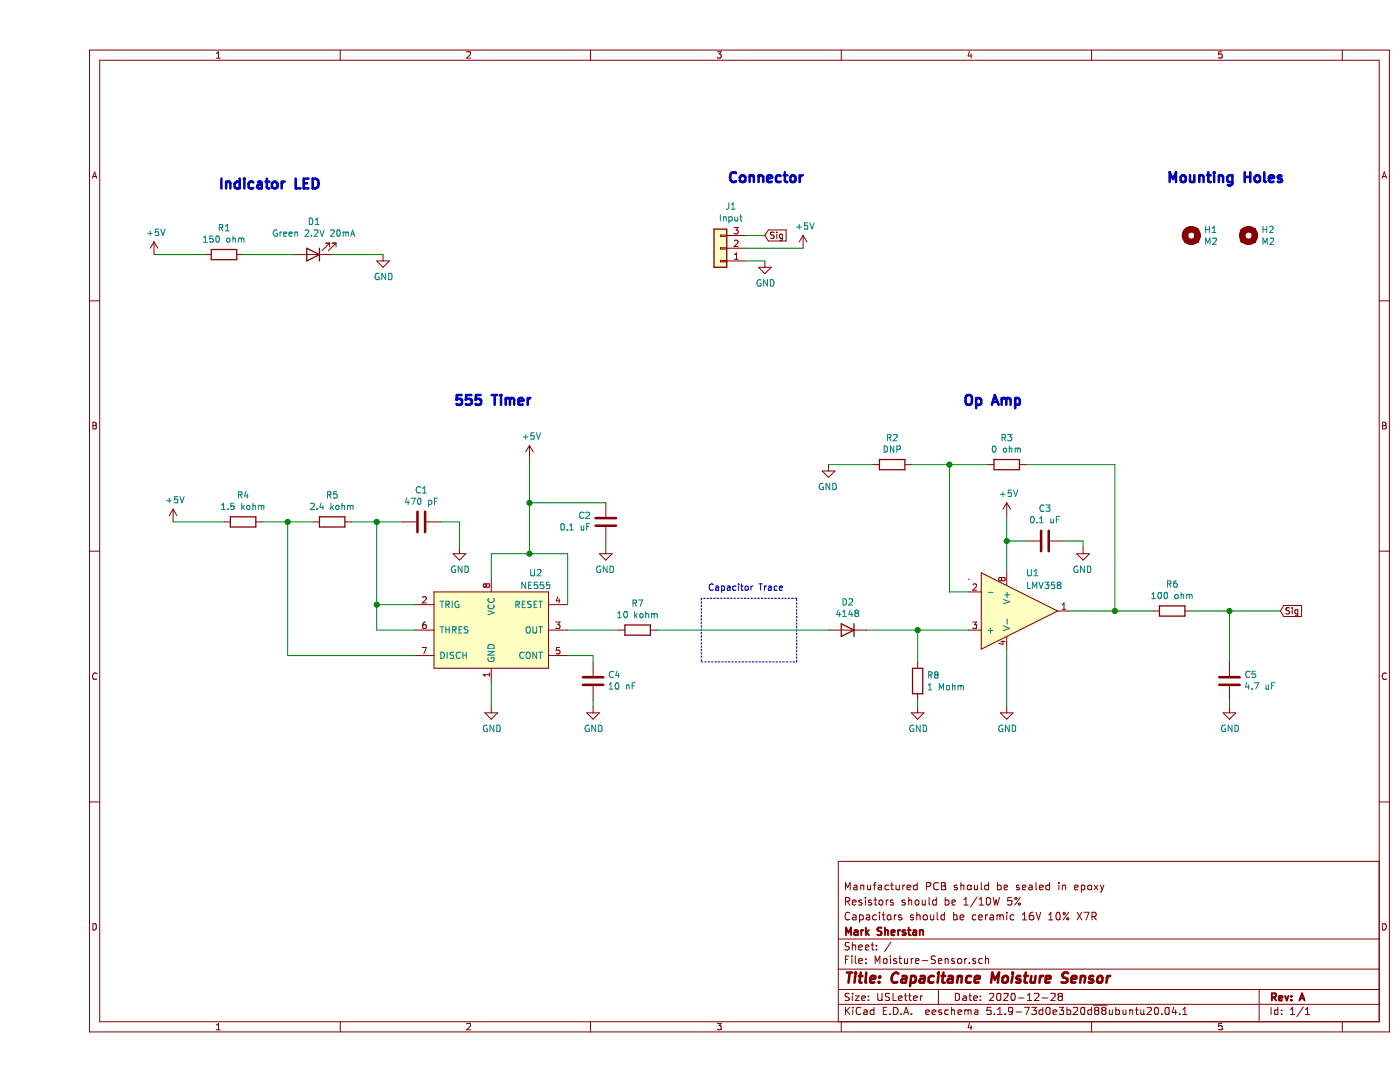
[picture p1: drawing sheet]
EESchema Schematic File Version 4
EELAYER 30 0
EELAYER END
$Descr USLetter 11000 8500
encoding utf-8
Sheet 1 1
Title "Capacitance Moisture Sensor"
Date "2020-12-28"
Rev "A"
Comp "Mark Sherstan"
Comment1 "Capacitors should be ceramic 16V 10% X7R "
Comment2 "Resistors should be 1/10W 5%"
Comment3 "Manufactured PCB should be sealed in epoxy"
Comment4 ""
$EndDescr
$Comp
L Device:R R1
U 1 1
P 1450 2000
F 0 "R1" V 1657 2000 50  0000 C CNN
F 1 "150 ohm" V 1566 2000 50  0000 C CNN
F 2 "Resistor_SMD:R_0603_1608Metric_Pad1.05x0.95mm_HandSolder" V 1380 2000 50  0001 C CNN
F 3 "~" H 1450 2000 50  0001 C CNN
	1    1450 2000
	0    -1   -1   0   
$EndComp
$Comp
L Device:LED D1
U 1 1
P 2150 2000
F 0 "D1" H 2143 1745 50  0000 C CNN
F 1 "Green 2.2V 20mA" H 2143 1836 50  0000 C CNN
F 2 "LED_SMD:LED_0603_1608Metric_Pad1.05x0.95mm_HandSolder" H 2150 2000 50  0001 C CNN
F 3 "~" H 2150 2000 50  0001 C CNN
	1    2150 2000
	-1   0    0    1   
$EndComp
$Comp
L power:GND #PWR0101
U 1 1
P 2700 2000
F 0 "#PWR0101" H 2700 1750 50  0001 C CNN
F 1 "GND" H 2705 1827 50  0000 C CNN
F 2 "" H 2700 2000 50  0001 C CNN
F 3 "" H 2700 2000 50  0001 C CNN
	1    2700 2000
	1    0    0    -1  
$EndComp
Wire Wire Line
	900  2000 1300 2000
Wire Wire Line
	1600 2000 2000 2000
Wire Wire Line
	2300 2000 2700 2000
$Comp
L Connector_Generic:Conn_01x03 J1
U 1 1
P 5350 1950
F 0 "J1" H 5268 1625 50  0000 C CNN
F 1 "Input" H 5268 1716 50  0000 C CNN
F 2 "Connector_PinHeader_2.54mm:PinHeader_1x03_P2.54mm_Vertical" H 5350 1950 50  0001 C CNN
F 3 "~" H 5350 1950 50  0001 C CNN
	1    5350 1950
	-1   0    0    1   
$EndComp
Text GLabel 5700 1850 2    50   Input ~ 0
Sig
$Comp
L power:GND #PWR0102
U 1 1
P 5700 2050
F 0 "#PWR0102" H 5700 1800 50  0001 C CNN
F 1 "GND" H 5705 1877 50  0000 C CNN
F 2 "" H 5700 2050 50  0001 C CNN
F 3 "" H 5700 2050 50  0001 C CNN
	1    5700 2050
	1    0    0    -1  
$EndComp
Wire Wire Line
	5550 1850 5700 1850
Wire Wire Line
	5550 1950 6000 1950
Wire Wire Line
	5550 2050 5700 2050
$Comp
L Device:C C2
U 1 1
P 4450 4100
F 0 "C2" H 4335 4054 50  0000 R CNN
F 1 "0.1 uF" H 4335 4145 50  0000 R CNN
F 2 "Capacitor_SMD:C_0603_1608Metric_Pad1.05x0.95mm_HandSolder" H 4488 3950 50  0001 C CNN
F 3 "~" H 4450 4100 50  0001 C CNN
	1    4450 4100
	1    0    0    1   
$EndComp
$Comp
L Device:R R4
U 1 1
P 1600 4100
F 0 "R4" V 1807 4100 50  0000 C CNN
F 1 "1.5 kohm" V 1716 4100 50  0000 C CNN
F 2 "Resistor_SMD:R_0603_1608Metric_Pad1.05x0.95mm_HandSolder" V 1530 4100 50  0001 C CNN
F 3 "~" H 1600 4100 50  0001 C CNN
	1    1600 4100
	0    -1   -1   0   
$EndComp
$Comp
L power:+5V #PWR0103
U 1 1
P 6000 1950
F 0 "#PWR0103" H 6000 1800 50  0001 C CNN
F 1 "+5V" H 6015 2123 50  0000 C CNN
F 2 "" H 6000 1950 50  0001 C CNN
F 3 "" H 6000 1950 50  0001 C CNN
	1    6000 1950
	1    0    0    -1  
$EndComp
$Comp
L power:GND #PWR0104
U 1 1
P 3550 5550
F 0 "#PWR0104" H 3550 5300 50  0001 C CNN
F 1 "GND" H 3555 5377 50  0000 C CNN
F 2 "" H 3550 5550 50  0001 C CNN
F 3 "" H 3550 5550 50  0001 C CNN
	1    3550 5550
	1    0    0    -1  
$EndComp
$Comp
L Device:R R5
U 1 1
P 2300 4100
F 0 "R5" V 2507 4100 50  0000 C CNN
F 1 "2.4 kohm" V 2416 4100 50  0000 C CNN
F 2 "Resistor_SMD:R_0603_1608Metric_Pad1.05x0.95mm_HandSolder" V 2230 4100 50  0001 C CNN
F 3 "~" H 2300 4100 50  0001 C CNN
	1    2300 4100
	0    -1   -1   0   
$EndComp
$Comp
L Device:C C1
U 1 1
P 3000 4100
F 0 "C1" V 2748 4100 50  0000 C CNN
F 1 "470 pF" V 2839 4100 50  0000 C CNN
F 2 "Capacitor_SMD:C_0603_1608Metric_Pad1.05x0.95mm_HandSolder" H 3038 3950 50  0001 C CNN
F 3 "~" H 3000 4100 50  0001 C CNN
	1    3000 4100
	0    1    1    0   
$EndComp
$Comp
L power:GND #PWR0105
U 1 1
P 4450 4300
F 0 "#PWR0105" H 4450 4050 50  0001 C CNN
F 1 "GND" H 4455 4127 50  0000 C CNN
F 2 "" H 4450 4300 50  0001 C CNN
F 3 "" H 4450 4300 50  0001 C CNN
	1    4450 4300
	-1   0    0    -1  
$EndComp
Wire Wire Line
	3550 4350 3550 4550
$Comp
L power:+5V #PWR0106
U 1 1
P 3850 3600
F 0 "#PWR0106" H 3850 3450 50  0001 C CNN
F 1 "+5V" H 3865 3773 50  0000 C CNN
F 2 "" H 3850 3600 50  0001 C CNN
F 3 "" H 3850 3600 50  0001 C CNN
	1    3850 3600
	1    0    0    -1  
$EndComp
$Comp
L Device:C C4
U 1 1
P 4350 5350
F 0 "C4" H 4235 5304 50  0000 R CNN
F 1 "10 nF" H 4235 5395 50  0000 R CNN
F 2 "Capacitor_SMD:C_0603_1608Metric_Pad1.05x0.95mm_HandSolder" H 4388 5200 50  0001 C CNN
F 3 "~" H 4350 5350 50  0001 C CNN
	1    4350 5350
	-1   0    0    1   
$EndComp
$Comp
L power:+5V #PWR0107
U 1 1
P 1050 4100
F 0 "#PWR0107" H 1050 3950 50  0001 C CNN
F 1 "+5V" H 1065 4273 50  0000 C CNN
F 2 "" H 1050 4100 50  0001 C CNN
F 3 "" H 1050 4100 50  0001 C CNN
	1    1050 4100
	1    0    0    -1  
$EndComp
Wire Wire Line
	1750 4100 1950 4100
Wire Wire Line
	2450 4100 2650 4100
Wire Wire Line
	1050 4100 1450 4100
$Comp
L power:GND #PWR0108
U 1 1
P 3300 4300
F 0 "#PWR0108" H 3300 4050 50  0001 C CNN
F 1 "GND" H 3305 4127 50  0000 C CNN
F 2 "" H 3300 4300 50  0001 C CNN
F 3 "" H 3300 4300 50  0001 C CNN
	1    3300 4300
	1    0    0    -1  
$EndComp
Wire Wire Line
	4150 4750 4150 4350
Wire Wire Line
	4150 4350 3850 4350
Wire Wire Line
	4150 5150 4350 5150
$Comp
L power:GND #PWR0109
U 1 1
P 4350 5550
F 0 "#PWR0109" H 4350 5300 50  0001 C CNN
F 1 "GND" H 4355 5377 50  0000 C CNN
F 2 "" H 4350 5550 50  0001 C CNN
F 3 "" H 4350 5550 50  0001 C CNN
	1    4350 5550
	1    0    0    -1  
$EndComp
Wire Wire Line
	4350 5200 4350 5150
Wire Wire Line
	4350 5550 4350 5500
Wire Wire Line
	3550 5550 3550 5350
Wire Wire Line
	4450 4250 4450 4300
Wire Wire Line
	3850 3600 3850 3950
Connection ~ 3850 4350
Wire Wire Line
	3850 4350 3550 4350
Wire Wire Line
	4450 3950 3850 3950
Connection ~ 3850 3950
Wire Wire Line
	3850 3950 3850 4350
Wire Wire Line
	3150 4100 3300 4100
Wire Wire Line
	3300 4300 3300 4100
Wire Wire Line
	2950 4750 2650 4750
Wire Wire Line
	2650 4750 2650 4100
Connection ~ 2650 4100
Wire Wire Line
	2650 4100 2850 4100
Wire Wire Line
	2950 4950 2650 4950
Wire Wire Line
	2650 4950 2650 4750
Connection ~ 2650 4750
Wire Wire Line
	2950 5150 1950 5150
Wire Wire Line
	1950 5150 1950 4100
Connection ~ 1950 4100
Wire Wire Line
	1950 4100 2150 4100
$Comp
L Custom:LMV358 U1
U 1 1
P 7600 4800
F 0 "U1" H 7750 5100 50  0000 L CNN
F 1 "LMV358" H 7750 5000 50  0000 L CNN
F 2 "Package_SO:SOIC-8_3.9x4.9mm_P1.27mm" H 7850 5100 50  0001 C CNN
F 3 "" H 7850 5100 50  0001 C CNN
F 4 "Texas Instruments" H 7600 4800 50  0001 C CNN "Manufacturer"
F 5 "LMV358ID" H 7600 4800 50  0001 C CNN "Manufacturer #"
F 6 "296-39049-5-ND" H 7600 4800 50  0001 C CNN "Digi-Key #"
F 7 "https://www.digikey.ca/en/products/detail/texas-instruments/LMV358ID/1510583" H 7600 4800 50  0001 C CNN "Digi-Key LinkDigi LinkDigi-Key Link"
	1    7600 4800
	1    0    0    -1  
$EndComp
$Comp
L power:GND #PWR0110
U 1 1
P 7600 5550
F 0 "#PWR0110" H 7600 5300 50  0001 C CNN
F 1 "GND" H 7605 5377 50  0000 C CNN
F 2 "" H 7600 5550 50  0001 C CNN
F 3 "" H 7600 5550 50  0001 C CNN
	1    7600 5550
	1    0    0    -1  
$EndComp
Wire Wire Line
	7600 5550 7600 5100
$Comp
L Device:R R6
U 1 1
P 8900 4800
F 0 "R6" V 9107 4800 50  0000 C CNN
F 1 "100 ohm" V 9016 4800 50  0000 C CNN
F 2 "Resistor_SMD:R_0603_1608Metric_Pad1.05x0.95mm_HandSolder" V 8830 4800 50  0001 C CNN
F 3 "~" H 8900 4800 50  0001 C CNN
	1    8900 4800
	0    -1   -1   0   
$EndComp
$Comp
L Device:C C5
U 1 1
P 9350 5350
F 0 "C5" H 9235 5304 50  0000 R CNN
F 1 "4.7 uF" H 9235 5395 50  0000 R CNN
F 2 "Capacitor_SMD:C_0603_1608Metric_Pad1.05x0.95mm_HandSolder" H 9388 5200 50  0001 C CNN
F 3 "~" H 9350 5350 50  0001 C CNN
	1    9350 5350
	-1   0    0    1   
$EndComp
$Comp
L power:GND #PWR0111
U 1 1
P 9350 5550
F 0 "#PWR0111" H 9350 5300 50  0001 C CNN
F 1 "GND" H 9355 5377 50  0000 C CNN
F 2 "" H 9350 5550 50  0001 C CNN
F 3 "" H 9350 5550 50  0001 C CNN
	1    9350 5550
	1    0    0    -1  
$EndComp
Text GLabel 9750 4800 2    50   Input ~ 0
Sig
Wire Wire Line
	8100 4800 8450 4800
$Comp
L Device:C C3
U 1 1
P 7900 4250
F 0 "C3" V 8152 4250 50  0000 C CNN
F 1 "0.1 uF" V 8061 4250 50  0000 C CNN
F 2 "Capacitor_SMD:C_0603_1608Metric_Pad1.05x0.95mm_HandSolder" H 7938 4100 50  0001 C CNN
F 3 "~" H 7900 4250 50  0001 C CNN
	1    7900 4250
	0    1    -1   0   
$EndComp
$Comp
L power:GND #PWR0112
U 1 1
P 8200 4300
F 0 "#PWR0112" H 8200 4050 50  0001 C CNN
F 1 "GND" H 8205 4127 50  0000 C CNN
F 2 "" H 8200 4300 50  0001 C CNN
F 3 "" H 8200 4300 50  0001 C CNN
	1    8200 4300
	-1   0    0    -1  
$EndComp
Wire Wire Line
	8200 4250 8200 4300
$Comp
L power:+5V #PWR0113
U 1 1
P 7600 4050
F 0 "#PWR0113" H 7600 3900 50  0001 C CNN
F 1 "+5V" H 7615 4223 50  0000 C CNN
F 2 "" H 7600 4050 50  0001 C CNN
F 3 "" H 7600 4050 50  0001 C CNN
	1    7600 4050
	1    0    0    -1  
$EndComp
Wire Wire Line
	7600 4500 7600 4250
Wire Wire Line
	7750 4250 7600 4250
Connection ~ 7600 4250
Wire Wire Line
	7600 4250 7600 4050
Wire Wire Line
	8200 4250 8050 4250
$Comp
L Device:R R3
U 1 1
P 7600 3650
F 0 "R3" V 7807 3650 50  0000 C CNN
F 1 "0 ohm" V 7716 3650 50  0000 C CNN
F 2 "Resistor_SMD:R_0603_1608Metric_Pad1.05x0.95mm_HandSolder" V 7530 3650 50  0001 C CNN
F 3 "~" H 7600 3650 50  0001 C CNN
	1    7600 3650
	0    -1   -1   0   
$EndComp
$Comp
L Device:R R2
U 1 1
P 6700 3650
F 0 "R2" V 6907 3650 50  0000 C CNN
F 1 "DNP" V 6816 3650 50  0000 C CNN
F 2 "Resistor_SMD:R_0603_1608Metric_Pad1.05x0.95mm_HandSolder" V 6630 3650 50  0001 C CNN
F 3 "~" H 6700 3650 50  0001 C CNN
	1    6700 3650
	0    -1   -1   0   
$EndComp
Wire Wire Line
	8450 4800 8450 3650
Wire Wire Line
	7450 3650 7150 3650
$Comp
L power:GND #PWR0114
U 1 1
P 6200 3650
F 0 "#PWR0114" H 6200 3400 50  0001 C CNN
F 1 "GND" H 6205 3477 50  0000 C CNN
F 2 "" H 6200 3650 50  0001 C CNN
F 3 "" H 6200 3650 50  0001 C CNN
	1    6200 3650
	-1   0    0    -1  
$EndComp
Wire Wire Line
	6550 3650 6200 3650
Wire Wire Line
	7300 4650 7150 4650
Wire Wire Line
	7150 4650 7150 3650
Wire Wire Line
	7150 3650 6850 3650
Connection ~ 7150 3650
$Comp
L power:GND #PWR0115
U 1 1
P 6900 5550
F 0 "#PWR0115" H 6900 5300 50  0001 C CNN
F 1 "GND" H 6905 5377 50  0000 C CNN
F 2 "" H 6900 5550 50  0001 C CNN
F 3 "" H 6900 5550 50  0001 C CNN
	1    6900 5550
	1    0    0    -1  
$EndComp
Wire Wire Line
	6900 5550 6900 5500
$Comp
L Device:D D2
U 1 1
P 6350 4950
F 0 "D2" H 6350 4734 50  0000 C CNN
F 1 "4148" H 6350 4825 50  0000 C CNN
F 2 "Diode_SMD:D_SOD-123" H 6350 4950 50  0001 C CNN
F 3 "~" H 6350 4950 50  0001 C CNN
F 4 "ON Semiconductor" H 6350 4950 50  0001 C CNN "Manufacturer"
F 5 "SMMSD4148T3G" H 6350 4950 50  0001 C CNN "Manufacturer #"
F 6 "SMMSD4148T3GOSCT-ND" H 6350 4950 50  0001 C CNN "Digi-Key #"
F 7 "https://www.digikey.ca/en/products/detail/on-semiconductor/SMMSD4148T3G/3062785" H 6350 4950 50  0001 C CNN "Digi-Key LinkDigi LinkDigi-Key Link"
	1    6350 4950
	-1   0    0    1   
$EndComp
$Comp
L Device:R R8
U 1 1
P 6900 5350
F 0 "R8" H 6970 5396 50  0000 L CNN
F 1 "1 Mohm" H 6970 5305 50  0000 L CNN
F 2 "Resistor_SMD:R_0603_1608Metric_Pad1.05x0.95mm_HandSolder" V 6830 5350 50  0001 C CNN
F 3 "~" H 6900 5350 50  0001 C CNN
	1    6900 5350
	1    0    0    -1  
$EndComp
Wire Wire Line
	6500 4950 6900 4950
Wire Wire Line
	6900 5200 6900 4950
Connection ~ 6900 4950
Wire Wire Line
	6900 4950 7300 4950
Wire Wire Line
	9350 4800 9750 4800
$Comp
L Device:R R7
U 1 1
P 4700 4950
F 0 "R7" V 4907 4950 50  0000 C CNN
F 1 "10 kohm" V 4816 4950 50  0000 C CNN
F 2 "Resistor_SMD:R_0603_1608Metric_Pad1.05x0.95mm_HandSolder" V 4630 4950 50  0001 C CNN
F 3 "~" H 4700 4950 50  0001 C CNN
	1    4700 4950
	0    -1   -1   0   
$EndComp
Wire Wire Line
	4150 4950 4550 4950
Text Notes 1400 1500 0    79   ~ 16
Indicator LED
$Comp
L power:+5V #PWR0116
U 1 1
P 900 2000
F 0 "#PWR0116" H 900 1850 50  0001 C CNN
F 1 "+5V" H 915 2173 50  0000 C CNN
F 2 "" H 900 2000 50  0001 C CNN
F 3 "" H 900 2000 50  0001 C CNN
	1    900  2000
	1    0    0    -1  
$EndComp
Text Notes 5400 1450 0    79   ~ 16
Connector
Text Notes 3250 3200 0    79   ~ 16
555 Timer
Text Notes 7250 3200 0    79   ~ 16
Op Amp
$Comp
L Custom:NE555 U2
U 1 1
P 3550 4950
F 0 "U2" H 3900 5400 50  0000 C CNN
F 1 "NE555" H 3900 5300 50  0000 C CNN
F 2 "Package_SO:SOIC-8_3.9x4.9mm_P1.27mm" H 3900 5400 50  0001 C CNN
F 3 "" H 3900 5400 50  0001 C CNN
F 4 "Texas Instruments" H 3550 4950 50  0001 C CNN "Manufacturer"
F 5 "NE555DR" H 3550 4950 50  0001 C CNN "Manufacturer #"
F 6 "296-6501-1-ND" H 3550 4950 50  0001 C CNN "Digi-Key #"
F 7 "https://www.digikey.ca/en/products/detail/texas-instruments/NE555DR/372491" H 3550 4950 50  0001 C CNN "Digi-Key LinkDigi LinkDigi-Key Link"
	1    3550 4950
	1    0    0    -1  
$EndComp
Wire Wire Line
	9050 4800 9350 4800
Connection ~ 9350 4800
Wire Wire Line
	8750 4800 8450 4800
Connection ~ 8450 4800
Wire Wire Line
	9350 5550 9350 5500
Wire Wire Line
	9350 4800 9350 5200
Wire Wire Line
	8450 3650 7750 3650
Wire Wire Line
	4850 4950 6200 4950
Wire Notes Line
	5200 4700 5200 5200
Wire Notes Line
	5200 5200 5950 5200
Wire Notes Line
	5950 5200 5950 4700
Wire Notes Line
	5950 4700 5200 4700
Text Notes 5250 4650 0    50   ~ 0
Capacitor Trace
$Comp
L Mechanical:MountingHole H1
U 1 1
P 9050 1850
F 0 "H1" H 9150 1896 50  0000 L CNN
F 1 "M2" H 9150 1805 50  0000 L CNN
F 2 "MountingHole:MountingHole_2.2mm_M2_ISO14580_Pad" H 9050 1850 50  0001 C CNN
F 3 "~" H 9050 1850 50  0001 C CNN
	1    9050 1850
	1    0    0    -1  
$EndComp
$Comp
L Mechanical:MountingHole H2
U 1 1
P 9500 1850
F 0 "H2" H 9600 1896 50  0000 L CNN
F 1 "M2" H 9600 1805 50  0000 L CNN
F 2 "MountingHole:MountingHole_2.2mm_M2_ISO14580_Pad" H 9500 1850 50  0001 C CNN
F 3 "~" H 9500 1850 50  0001 C CNN
	1    9500 1850
	1    0    0    -1  
$EndComp
Text Notes 8850 1450 0    79   ~ 16
Mounting Holes
$EndSCHEMATC
